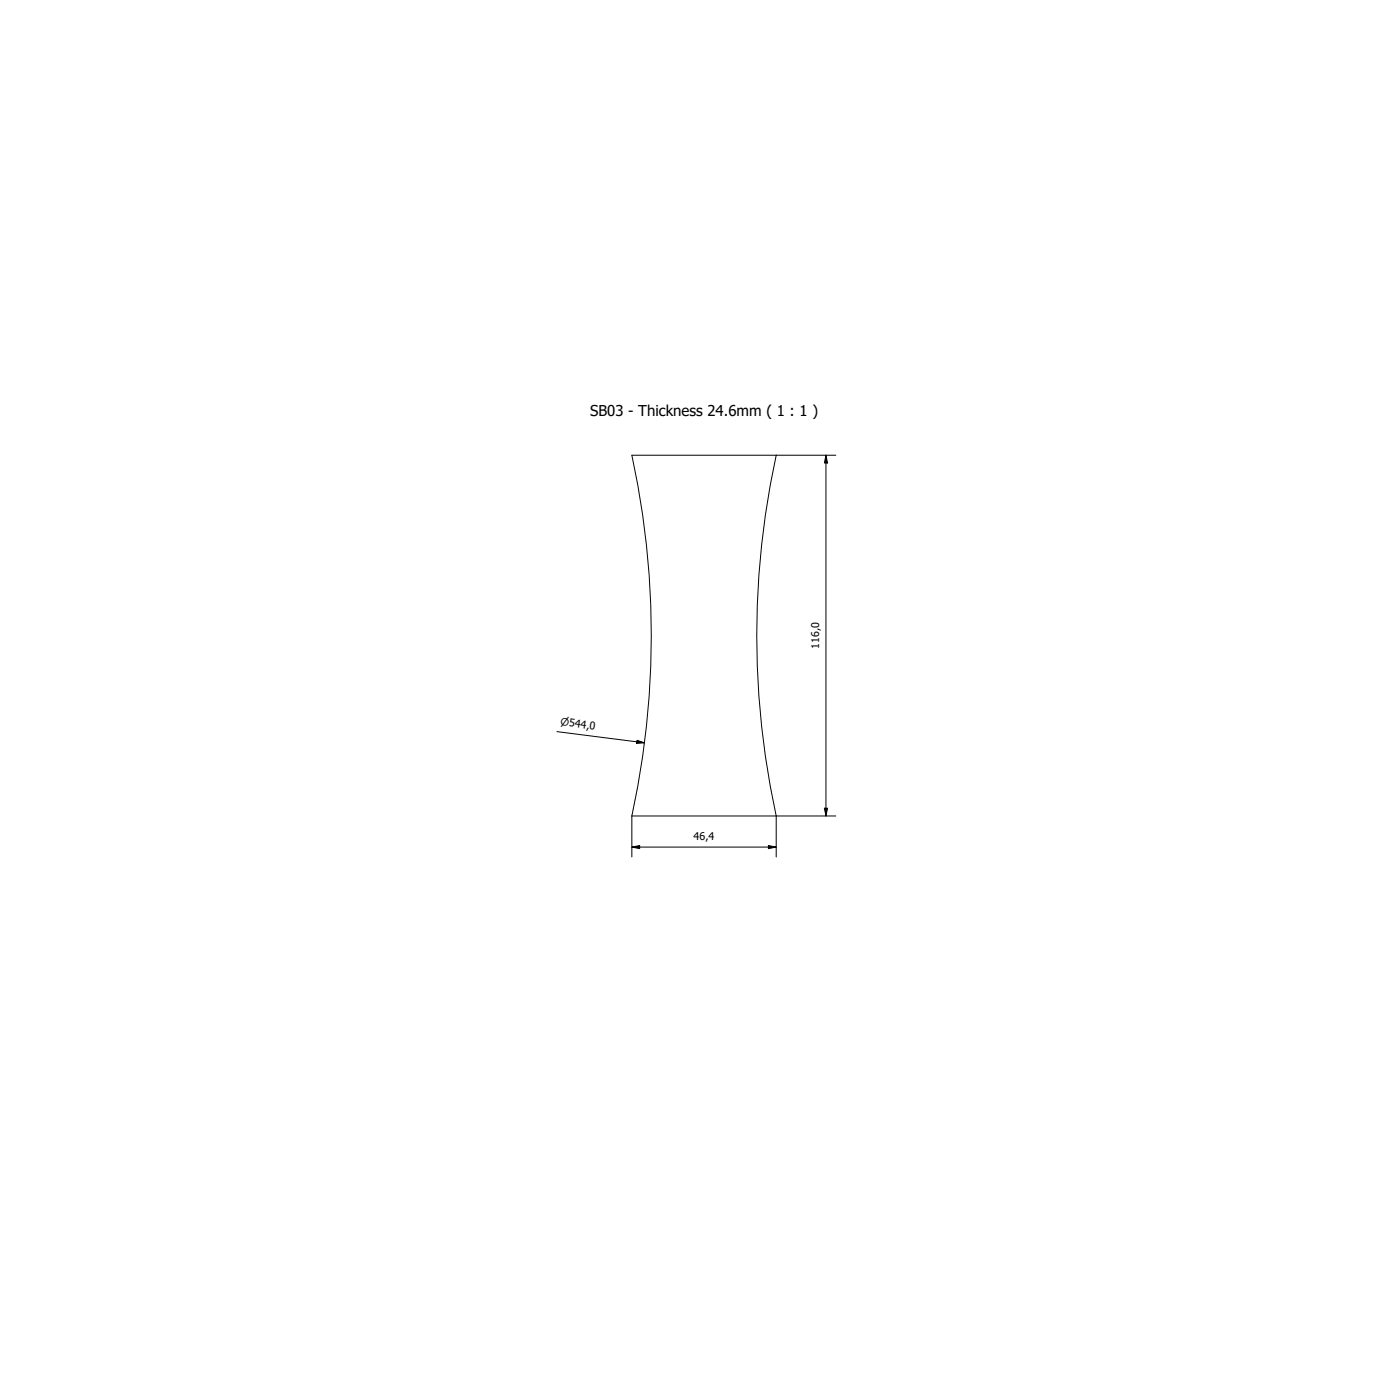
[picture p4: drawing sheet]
<svg xmlns="http://www.w3.org/2000/svg" width="450mm" height="450mm" viewBox="0 0 450 450" stroke-linecap="round" stroke-linejoin="round" font-family="sans-serif">
<!-- layer: Visible (ISO) -->
<path d="M203.2 146.4h46.4a272 272 0 0 0 0 116h-46.4a272 272 0 0 0 0-116z" fill="none" stroke="#000" stroke-width=".32"/>
<!-- layer: Dimension (ISO) -->
<path d="M249.6 146.4h19.1M265.6 146.4l.5 2.5h-1zM265.6 146.4v116M179.1 235.2l28.1 3.6M204.8 238l2.4 .8-2.5 .2zM265.1 259.9h1l-.5 2.5zM203.2 272.4l2.5-.5v1zM203.2 272.4h46.4M203.2 262.4v13.1M247.1 271.9l2.5 .5-2.5 .5zM268.7 262.4h-19.1v13.1" fill="none" stroke="#000" stroke-width=".32"/>
<path d="M265.6 146.4l.5 2.5h-1zM204.8 238l2.4 .8-2.5 .2zM265.1 259.9h1l-.5 2.5zM203.2 272.4l2.5-.5v1zM247.1 271.9l2.5 .5-2.5 .5z" fill="#000"/>
<text font-size="4.8" x="189.7" y="133.7">SB03 - Thickness 24.6mm ( 1 : 1 )</text>
<g font-size="3.4">
<text x="263.4" y="208.6" transform="rotate(-90 263.4 208.6)">116,0</text>
<text x="223" y="270.2">46,4</text>
</g>
<text font-size="3.3" x="180.1" y="233.2" transform="rotate(7 180.1 233.2)">⌀544,0</text>
</svg>
